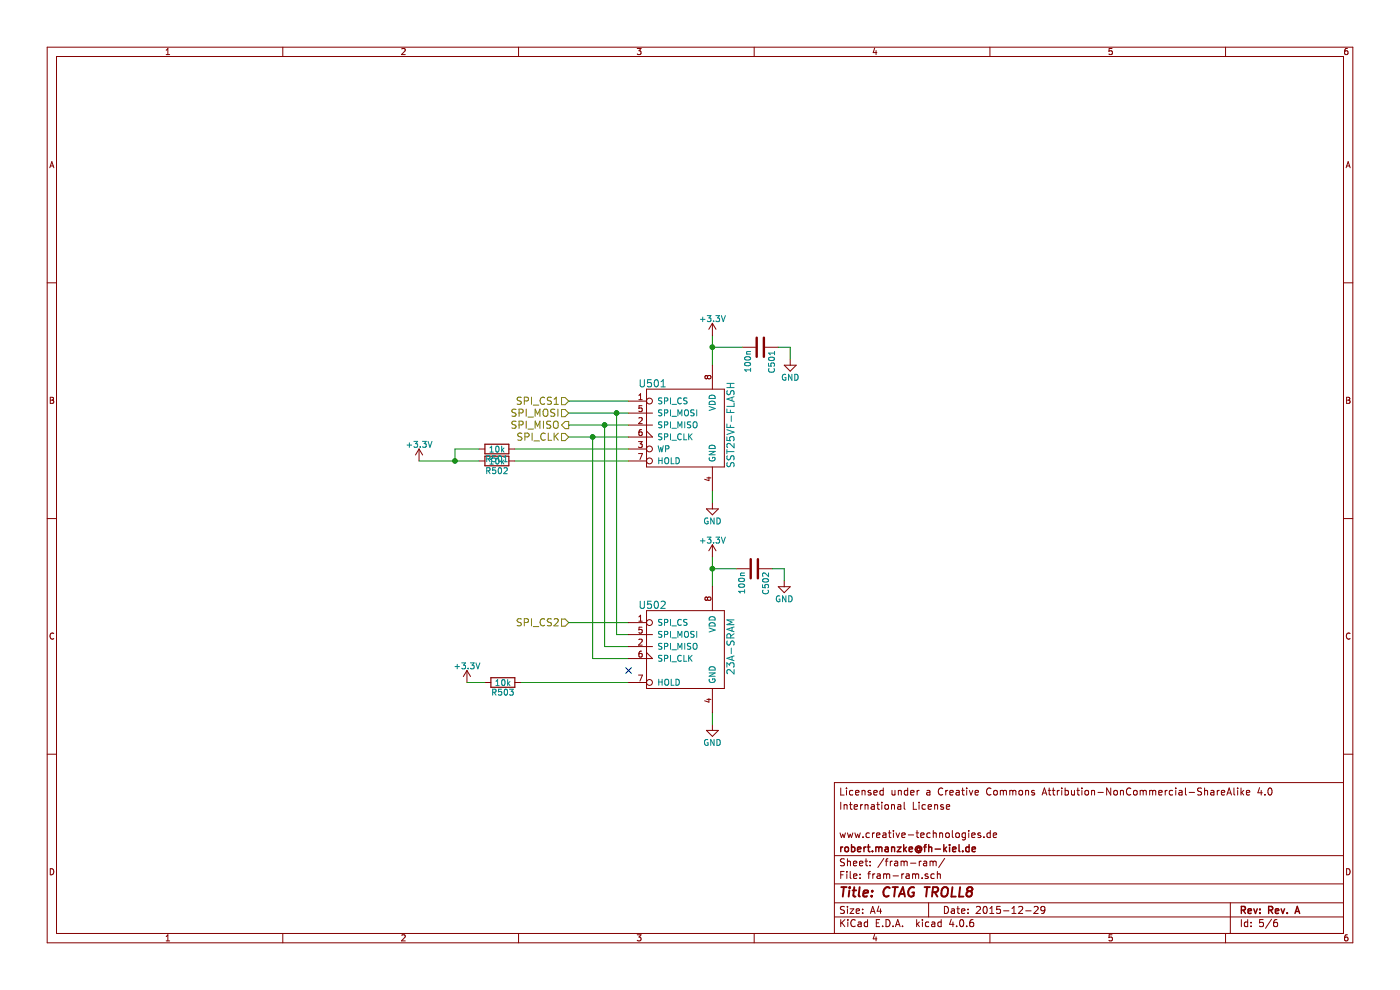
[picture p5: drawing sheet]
EESchema Schematic File Version 2
LIBS:troll-8-rescue
LIBS:power
LIBS:device
LIBS:transistors
LIBS:conn
LIBS:linear
LIBS:regul
LIBS:74xx
LIBS:cmos4000
LIBS:adc-dac
LIBS:memory
LIBS:xilinx
LIBS:microcontrollers
LIBS:dsp
LIBS:microchip
LIBS:analog_switches
LIBS:motorola
LIBS:texas
LIBS:intel
LIBS:audio
LIBS:interface
LIBS:digital-audio
LIBS:philips
LIBS:display
LIBS:cypress
LIBS:siliconi
LIBS:opto
LIBS:atmel
LIBS:contrib
LIBS:valves
LIBS:troll-8-lib
LIBS:ad1938-audio-card-lib
LIBS:arduino
LIBS:troll-8-cache
EELAYER 25 0
EELAYER END
$Descr A4 11693 8268
encoding utf-8
Sheet 5 6
Title "CTAG TROLL8"
Date "2015-12-29"
Rev "Rev. A"
Comp "robert.manzke@fh-kiel.de"
Comment1 "www.creative-technologies.de"
Comment2 ""
Comment3 "International License"
Comment4 "Licensed under a Creative Commons Attribution-NonCommercial-ShareAlike 4.0 "
$EndDescr
$Comp
L C C501
U 1 1
P 6350 2900
F 0 "C501" H 6375 3000 50  0000 L CNN
F 1 "100n" H 6375 2800 50  0000 L CNN
F 2 "Capacitors_SMD:C_0603_HandSoldering" H 6388 2750 50  0001 C CNN
F 3 "" H 6350 2900 50  0000 C CNN
	1    6350 2900
	0    1    1    0   
$EndComp
$Comp
L C C502
U 1 1
P 6300 4750
F 0 "C502" H 6325 4850 50  0000 L CNN
F 1 "100n" H 6325 4650 50  0000 L CNN
F 2 "Capacitors_SMD:C_0603_HandSoldering" H 6338 4600 50  0001 C CNN
F 3 "" H 6300 4750 50  0000 C CNN
	1    6300 4750
	0    1    1    0   
$EndComp
Wire Wire Line
	5950 4650 5950 4900
Wire Wire Line
	5950 4750 6150 4750
Wire Wire Line
	5950 2800 5950 3050
Wire Wire Line
	5950 2900 6200 2900
$Comp
L GND #PWR032
U 1 1
P 6600 3000
F 0 "#PWR032" H 6600 2750 50  0001 C CNN
F 1 "GND" H 6600 2850 50  0000 C CNN
F 2 "" H 6600 3000 50  0000 C CNN
F 3 "" H 6600 3000 50  0000 C CNN
	1    6600 3000
	1    0    0    -1  
$EndComp
$Comp
L GND #PWR033
U 1 1
P 6550 4850
F 0 "#PWR033" H 6550 4600 50  0001 C CNN
F 1 "GND" H 6550 4700 50  0000 C CNN
F 2 "" H 6550 4850 50  0000 C CNN
F 3 "" H 6550 4850 50  0000 C CNN
	1    6550 4850
	1    0    0    -1  
$EndComp
$Comp
L GND #PWR034
U 1 1
P 5950 4200
F 0 "#PWR034" H 5950 3950 50  0001 C CNN
F 1 "GND" H 5950 4050 50  0000 C CNN
F 2 "" H 5950 4200 50  0000 C CNN
F 3 "" H 5950 4200 50  0000 C CNN
	1    5950 4200
	1    0    0    -1  
$EndComp
$Comp
L GND #PWR035
U 1 1
P 5950 6050
F 0 "#PWR035" H 5950 5800 50  0001 C CNN
F 1 "GND" H 5950 5900 50  0000 C CNN
F 2 "" H 5950 6050 50  0000 C CNN
F 3 "" H 5950 6050 50  0000 C CNN
	1    5950 6050
	1    0    0    -1  
$EndComp
Wire Wire Line
	5950 4100 5950 4200
Wire Wire Line
	5950 5950 5950 6050
Wire Wire Line
	6500 2900 6600 2900
Wire Wire Line
	6600 2900 6600 3000
Wire Wire Line
	6450 4750 6550 4750
Wire Wire Line
	6550 4750 6550 4850
$Comp
L +3.3V #PWR036
U 1 1
P 5950 2800
F 0 "#PWR036" H 5950 2650 50  0001 C CNN
F 1 "+3.3V" H 5950 2940 50  0000 C CNN
F 2 "" H 5950 2800 50  0000 C CNN
F 3 "" H 5950 2800 50  0000 C CNN
	1    5950 2800
	1    0    0    -1  
$EndComp
Connection ~ 5950 2900
$Comp
L +3.3V #PWR037
U 1 1
P 5950 4650
F 0 "#PWR037" H 5950 4500 50  0001 C CNN
F 1 "+3.3V" H 5950 4790 50  0000 C CNN
F 2 "" H 5950 4650 50  0000 C CNN
F 3 "" H 5950 4650 50  0000 C CNN
	1    5950 4650
	1    0    0    -1  
$EndComp
Connection ~ 5950 4750
Text HLabel 4750 3350 0    60   Input ~ 0
SPI_CS1
Text HLabel 4750 5200 0    60   Input ~ 0
SPI_CS2
Wire Wire Line
	4750 3350 5250 3350
Wire Wire Line
	5250 5200 4750 5200
$Comp
L +3.3V #PWR038
U 1 1
P 3900 5700
F 0 "#PWR038" H 3900 5550 50  0001 C CNN
F 1 "+3.3V" H 3900 5840 50  0000 C CNN
F 2 "" H 3900 5700 50  0000 C CNN
F 3 "" H 3900 5700 50  0000 C CNN
	1    3900 5700
	1    0    0    -1  
$EndComp
$Comp
L R R503
U 1 1
P 4200 5700
F 0 "R503" V 4280 5700 50  0000 C CNN
F 1 "10k" V 4200 5700 50  0000 C CNN
F 2 "Resistors_SMD:R_0603_HandSoldering" V 4130 5700 50  0001 C CNN
F 3 "" H 4200 5700 50  0000 C CNN
	1    4200 5700
	0    1    1    0   
$EndComp
Wire Wire Line
	4350 5700 5250 5700
Wire Wire Line
	3900 5700 4050 5700
$Comp
L +3.3V #PWR039
U 1 1
P 3500 3850
F 0 "#PWR039" H 3500 3700 50  0001 C CNN
F 1 "+3.3V" H 3500 3990 50  0000 C CNN
F 2 "" H 3500 3850 50  0000 C CNN
F 3 "" H 3500 3850 50  0000 C CNN
	1    3500 3850
	1    0    0    -1  
$EndComp
$Comp
L R R502
U 1 1
P 4150 3850
F 0 "R502" V 4230 3850 50  0000 C CNN
F 1 "10k" V 4150 3850 50  0000 C CNN
F 2 "Resistors_SMD:R_0603_HandSoldering" V 4080 3850 50  0001 C CNN
F 3 "" H 4150 3850 50  0000 C CNN
	1    4150 3850
	0    1    1    0   
$EndComp
Wire Wire Line
	4300 3850 5250 3850
Wire Wire Line
	3500 3850 4000 3850
$Comp
L R R501
U 1 1
P 4150 3750
F 0 "R501" V 4230 3750 50  0000 C CNN
F 1 "10k" V 4150 3750 50  0000 C CNN
F 2 "Resistors_SMD:R_0603_HandSoldering" V 4080 3750 50  0001 C CNN
F 3 "" H 4150 3750 50  0000 C CNN
	1    4150 3750
	0    1    1    0   
$EndComp
Wire Wire Line
	4000 3750 3800 3750
Wire Wire Line
	4300 3750 5250 3750
Connection ~ 3800 3850
Wire Wire Line
	3800 3750 3800 3850
Text HLabel 4750 3450 0    60   Input ~ 0
SPI_MOSI
Text HLabel 4750 3550 0    60   Output ~ 0
SPI_MISO
Text HLabel 4750 3650 0    60   Input ~ 0
SPI_CLK
Wire Wire Line
	5250 3650 4750 3650
Wire Wire Line
	5250 3550 4750 3550
Wire Wire Line
	4750 3450 5250 3450
Wire Wire Line
	5150 3450 5150 5300
Wire Wire Line
	5150 5300 5250 5300
Connection ~ 5150 3450
Wire Wire Line
	5050 3550 5050 5400
Wire Wire Line
	5050 5400 5250 5400
Connection ~ 5050 3550
Wire Wire Line
	4950 3650 4950 5500
Wire Wire Line
	4950 5500 5250 5500
Connection ~ 4950 3650
NoConn ~ 5250 5600
$Comp
L SST25VF-FLASH U501
U 1 1
P 5450 4000
F 0 "U501" H 5450 4800 60  0000 C CNN
F 1 "SST25VF-FLASH" V 6100 4450 60  0000 C CNN
F 2 "Housings_SOIC:SOIC-8_3.9x4.9mm_Pitch1.27mm" H 5450 4000 60  0001 C CNN
F 3 "" H 5450 4000 60  0000 C CNN
	1    5450 4000
	1    0    0    -1  
$EndComp
$Comp
L 23A-SRAM U502
U 1 1
P 5450 5850
F 0 "U502" H 5450 6650 60  0000 C CNN
F 1 "23A-SRAM" V 6100 6300 60  0000 C CNN
F 2 "Housings_SOIC:SOIC-8_3.9x4.9mm_Pitch1.27mm" H 5450 5850 60  0001 C CNN
F 3 "" H 5450 5850 60  0000 C CNN
	1    5450 5850
	1    0    0    -1  
$EndComp
$EndSCHEMATC
